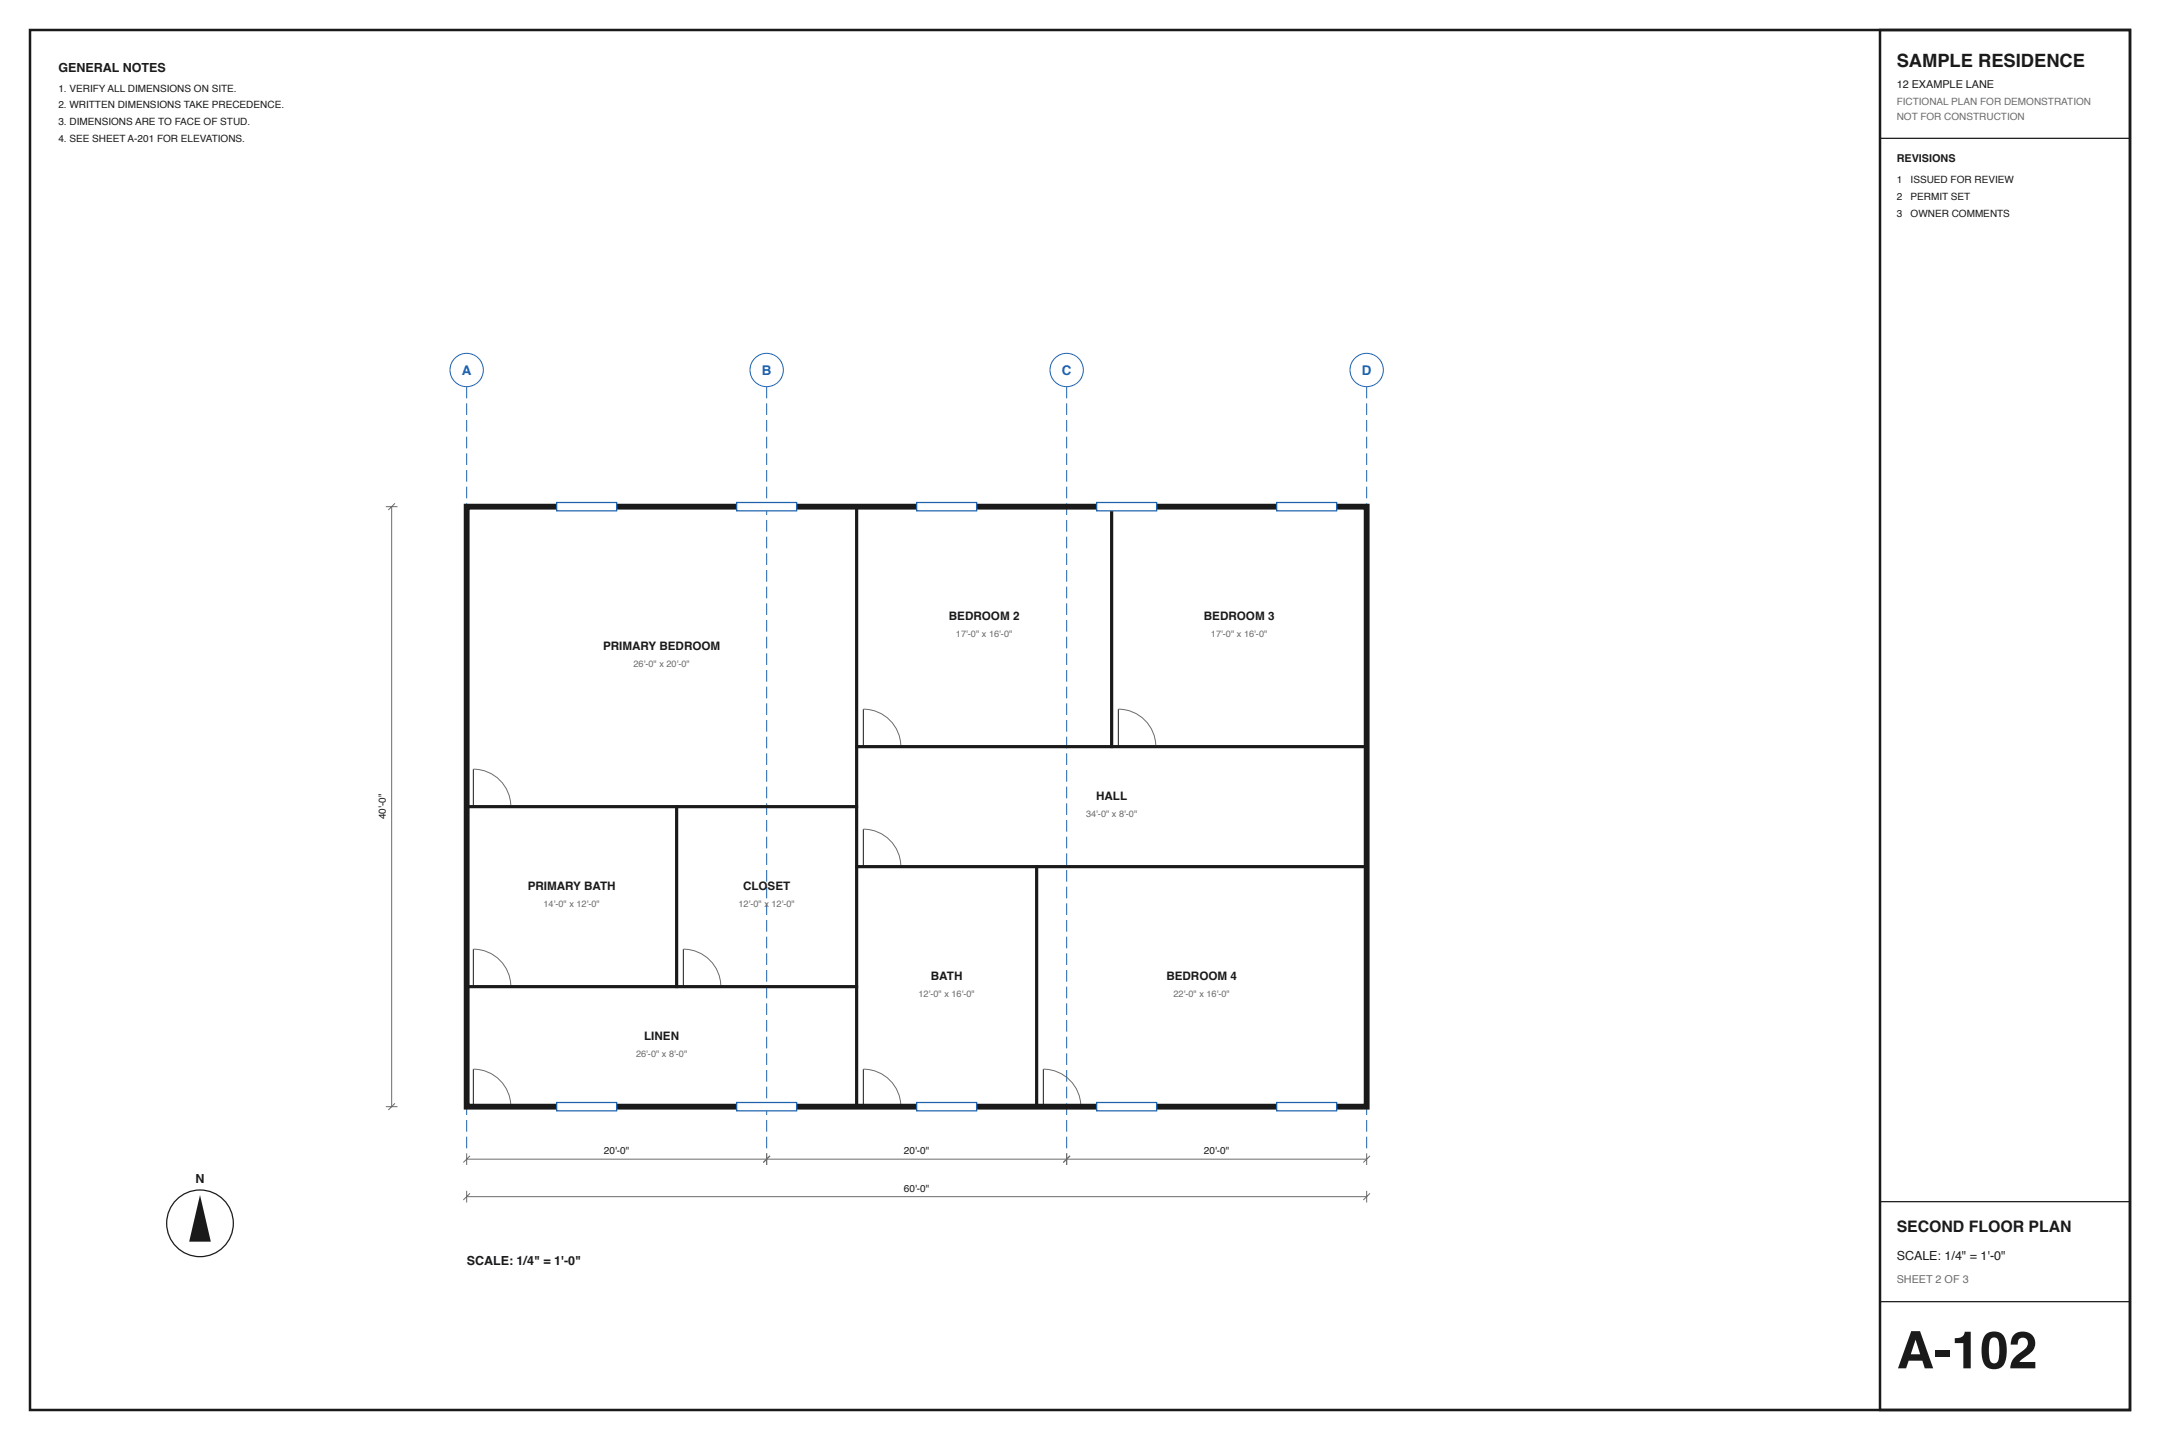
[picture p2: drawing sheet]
<svg xmlns="http://www.w3.org/2000/svg" width="914mm" height="610mm" viewBox="0 0 914 610" stroke-linecap="round" stroke-linejoin="round" font-family="sans-serif">
<path d="M12.7 12.7h889v584.2h-889zM795.9 12.7h105.8v584.2h-105.8z" fill="none" stroke="#1a1a1a" stroke-width="1.1" stroke-linecap="butt"/>
<path d="M795.9 58.6h105.8M795.9 508.7h105.8M795.9 551h105.8" fill="none" stroke="#1a1a1a" stroke-width=".53"/>
<path d="M197.6 163.7v323.8M324.6 163.7v323.8M451.6 163.7v323.8M578.6 163.7v323.8" fill="none" stroke="#1e62ae" stroke-width=".42" stroke-dasharray="4.9 2.1" stroke-linecap="butt"/>
<g fill="none" stroke="#1e62ae" stroke-width=".42">
<circle cx="197.6" cy="156.6" r="7.1"/>
<circle cx="324.6" cy="156.6" r="7.1"/>
<circle cx="451.6" cy="156.6" r="7.1"/>
<circle cx="578.6" cy="156.6" r="7.1"/>
</g>
<path d="M197.6 214.5h165.1v127h-165.1zM362.7 214.5h107.9v101.6h-107.9zM470.6 214.5h108v101.6h-108zM362.7 316.1h215.9v50.8h-215.9zM197.6 341.5h88.9v76.2h-88.9zM286.5 341.5h76.2v76.2h-76.2zM362.7 366.9h76.2v101.6h-76.2zM438.9 366.9h139.7v101.6h-139.7zM197.6 417.7h165.1v50.8h-165.1z" fill="none" stroke="#1a1a1a" stroke-width="1.2" stroke-linecap="butt"/>
<path d="M365.5 300.2v15.9M473.4 300.2v15.9M200.4 325.6v15.9M365.5 351v15.9M200.4 401.8v15.9M289.3 401.8v15.9M200.4 452.6v15.9M365.5 452.6v15.9M441.7 452.6v15.9" fill="none" stroke="#1a1a1a" stroke-width=".42"/>
<path d="M365.5 300.2a15.9 15.9 0 0 1 15.9 15.9M473.4 300.2a15.9 15.9 0 0 1 15.9 15.9M200.4 325.6a15.9 15.9 0 0 1 15.9 15.9M365.5 351a15.9 15.9 0 0 1 15.9 15.9M200.4 401.8a15.9 15.9 0 0 1 15.9 15.9M289.3 401.8a15.9 15.9 0 0 1 15.9 15.9M200.4 452.6a15.9 15.9 0 0 1 15.9 15.9M365.5 452.6a15.9 15.9 0 0 1 15.9 15.9M441.7 452.6a15.9 15.9 0 0 1 15.9 15.9" fill="none" stroke="#6c6c6c" stroke-width=".42"/>
<path d="M197.6 214.5h381v254h-381z" fill="none" stroke="#1a1a1a" stroke-width="2.5" stroke-linecap="butt"/>
<path d="M235.7 466.7h25.4v3.6h-25.4z" fill="#fff"/>
<path d="M235.7 466.7h25.4v3.6h-25.4z" fill="none" stroke="#1e62ae" stroke-width=".53"/>
<path d="M235.7 212.7h25.4v3.6h-25.4z" fill="#fff"/>
<path d="M235.7 212.7h25.4v3.6h-25.4z" fill="none" stroke="#1e62ae" stroke-width=".53"/>
<path d="M311.9 466.7h25.4v3.6h-25.4z" fill="#fff"/>
<path d="M311.9 466.7h25.4v3.6h-25.4z" fill="none" stroke="#1e62ae" stroke-width=".53"/>
<path d="M311.9 212.7h25.4v3.6h-25.4z" fill="#fff"/>
<path d="M311.9 212.7h25.4v3.6h-25.4z" fill="none" stroke="#1e62ae" stroke-width=".53"/>
<path d="M388.1 466.7h25.4v3.6h-25.4z" fill="#fff"/>
<path d="M388.1 466.7h25.4v3.6h-25.4z" fill="none" stroke="#1e62ae" stroke-width=".53"/>
<path d="M388.1 212.7h25.4v3.6h-25.4z" fill="#fff"/>
<path d="M388.1 212.7h25.4v3.6h-25.4z" fill="none" stroke="#1e62ae" stroke-width=".53"/>
<path d="M464.3 466.7h25.4v3.6h-25.4z" fill="#fff"/>
<path d="M464.3 466.7h25.4v3.6h-25.4z" fill="none" stroke="#1e62ae" stroke-width=".53"/>
<path d="M464.3 212.7h25.4v3.6h-25.4z" fill="#fff"/>
<path d="M464.3 212.7h25.4v3.6h-25.4z" fill="none" stroke="#1e62ae" stroke-width=".53"/>
<path d="M540.5 466.7h25.4v3.6h-25.4z" fill="#fff"/>
<path d="M540.5 466.7h25.4v3.6h-25.4z" fill="none" stroke="#1e62ae" stroke-width=".53"/>
<path d="M540.5 212.7h25.4v3.6h-25.4z" fill="#fff"/>
<path d="M540.5 212.7h25.4v3.6h-25.4z" fill="none" stroke="#1e62ae" stroke-width=".53"/>
<g fill="none" stroke="#6c6c6c" stroke-width=".42">
<path d="M163.3 214.5h5M165.8 214.5v254M167.2 213.1l-2.8 2.8M163.3 468.5h5M167.2 467.1l-2.8 2.8M197.6 488.2v5M197.6 490.7h381M199 489.3l-2.9 2.8M324.6 488.2v5M326 489.3l-2.9 2.8M451.6 488.2v5M453 489.3l-2.9 2.8"/>
<path d="M578.6 488.2v5M580 489.3l-2.9 2.8M197.6 506.6h381M197.6 504.1v5M199 505.2l-2.9 2.8M578.6 504.1v5M580 505.2l-2.9 2.8"/>
</g>
<circle cx="84.7" cy="517.9" r="14.1" fill="none" stroke="#1a1a1a" stroke-width=".53"/>
<path d="M84.7 505.9l4.6 19.7h-9.2z" fill="#1a1a1a"/>
<text font-size="21.9" fill="#1a1a1a" x="802.9" y="579.3">A-102</text>
<text font-size="7.8" fill="#1a1a1a" x="802.9" y="28.2">SAMPLE RESIDENCE</text>
<text font-size="6.7" fill="#1a1a1a" x="802.9" y="521.4">SECOND FLOOR PLAN</text>
<g font-size="5.6" fill="#1e62ae">
<text x="195.5" y="158.7">A</text>
<text x="322.5" y="158.7">B</text>
<text x="449.5" y="158.7">C</text>
<text x="576.5" y="158.7">D</text>
</g>
<g font-size="5.3" fill="#1a1a1a">
<text x="24.7" y="30.3">GENERAL NOTES</text>
<text x="82.8" y="500.9">N</text>
<text x="802.9" y="533.4">SCALE: 1/4&quot; = 1'-0&quot;</text>
<text x="197.6" y="535.5">SCALE: 1/4&quot; = 1'-0&quot;</text>
</g>
<g font-size="4.9" fill="#1a1a1a">
<text x="401.7" y="262.5">BEDROOM 2</text>
<text x="509.6" y="262.5">BEDROOM 3</text>
<text x="255.3" y="275.2">PRIMARY BEDROOM</text>
<text x="464" y="338.7">HALL</text>
<text x="223.4" y="376.8">PRIMARY BATH</text>
<text x="314.5" y="376.8">CLOSET</text>
<text x="394.1" y="414.9">BATH</text>
<text x="493.8" y="414.9">BEDROOM 4</text>
<text x="272.7" y="440.3">LINEN</text>
</g>
<g font-size="4.6" fill="#1a1a1a">
<text x="802.9" y="37.4">12 EXAMPLE LANE</text>
<text x="802.9" y="68.4">REVISIONS</text>
</g>
<text font-size="4.6" fill="#6c6c6c" x="802.9" y="543.3">SHEET 2 OF 3</text>
<g font-size="4.2" fill="#1a1a1a">
<text x="24.7" y="38.8">1. VERIFY ALL DIMENSIONS ON SITE.</text>
<text x="24.7" y="45.9">2. WRITTEN DIMENSIONS TAKE PRECEDENCE.</text>
<text x="24.7" y="52.9">3. DIMENSIONS ARE TO FACE OF STUD.</text>
<text x="24.7" y="60">4. SEE SHEET A-201 FOR ELEVATIONS.</text>
<text x="802.9" y="77.6">1</text>
<text x="808.8" y="77.6">ISSUED FOR REVIEW</text>
<text x="802.9" y="84.7">2</text>
<text x="808.8" y="84.7">PERMIT SET</text>
<text x="802.9" y="91.7">3</text>
<text x="808.8" y="91.7">OWNER COMMENTS</text>
<text x="163.3" y="346.9" transform="rotate(-90 163.3 346.9)">40'-0&quot;</text>
<text x="255.7" y="488.6">20'-0&quot;</text>
<text x="382.7" y="488.6">20'-0&quot;</text>
<text x="509.7" y="488.6">20'-0&quot;</text>
<text x="382.7" y="504.5">60'-0&quot;</text>
</g>
<g font-size="4.2" fill="#6c6c6c">
<text x="802.9" y="44.4">FICTIONAL PLAN FOR DEMONSTRATION</text>
<text x="802.9" y="50.8">NOT FOR CONSTRUCTION</text>
</g>
<g font-size="3.9" fill="#6c6c6c">
<text x="404.7" y="269.5">17'-0&quot; x 16'-0&quot;</text>
<text x="512.6" y="269.5">17'-0&quot; x 16'-0&quot;</text>
<text x="268.2" y="282.2">26'-0&quot; x 20'-0&quot;</text>
<text x="459.8" y="345.7">34'-0&quot; x 8'-0&quot;</text>
<text x="230.1" y="383.8">14'-0&quot; x 12'-0&quot;</text>
<text x="312.6" y="383.8">12'-0&quot; x 12'-0&quot;</text>
<text x="388.8" y="421.9">12'-0&quot; x 16'-0&quot;</text>
<text x="496.8" y="421.9">22'-0&quot; x 16'-0&quot;</text>
<text x="269.3" y="447.3">26'-0&quot; x 8'-0&quot;</text>
</g>
</svg>
